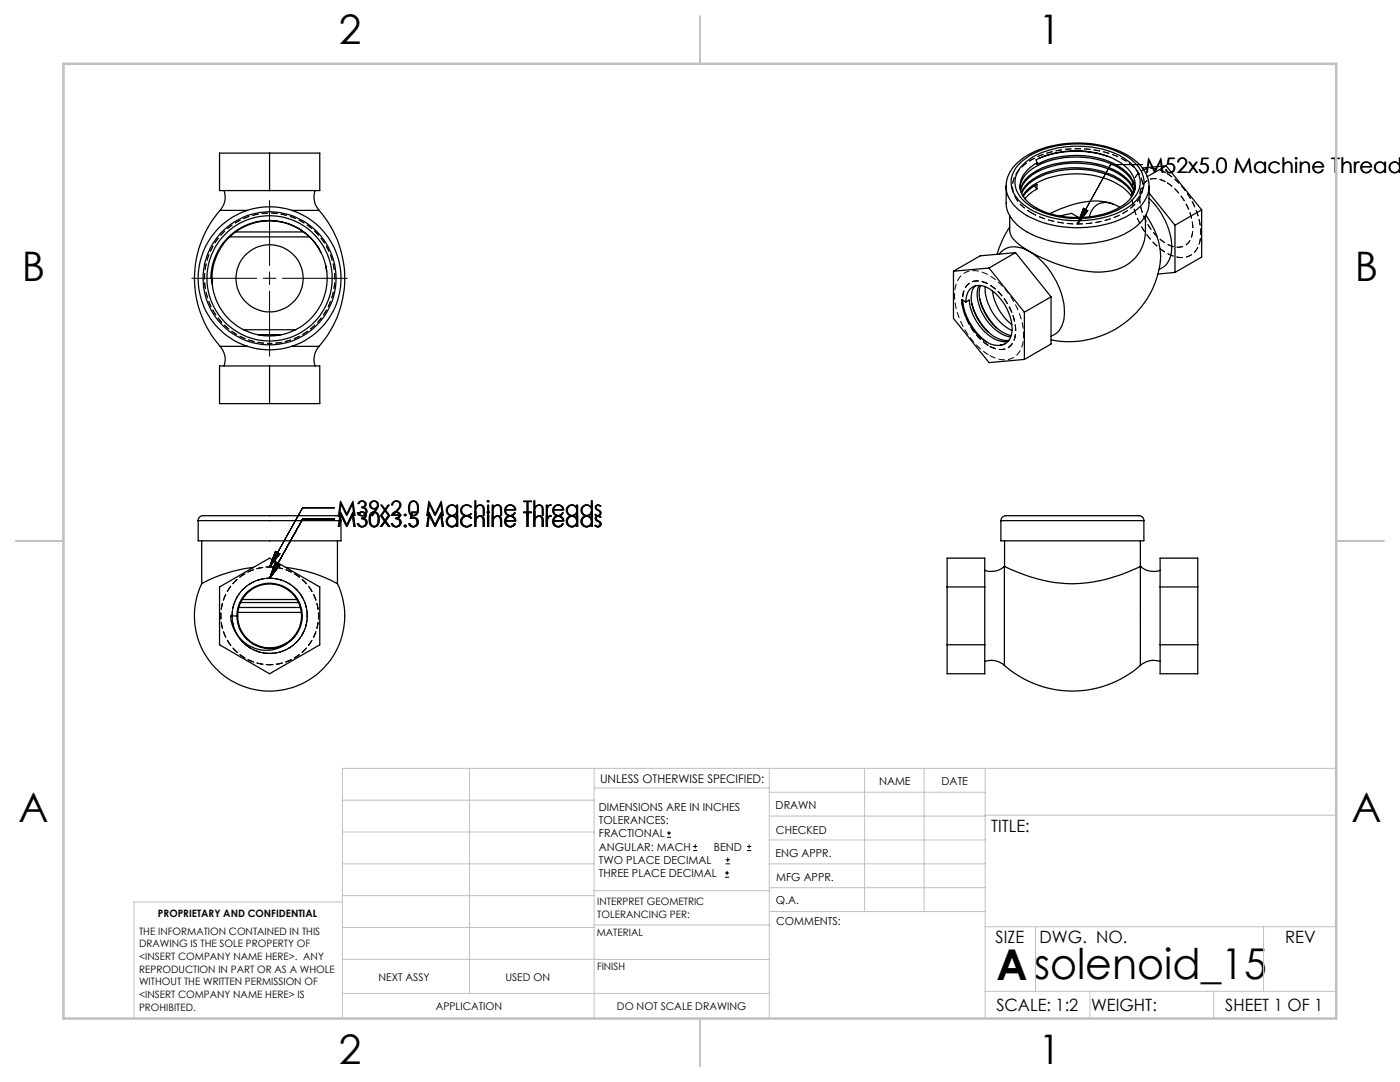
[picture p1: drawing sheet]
<svg xmlns="http://www.w3.org/2000/svg" width="279mm" height="216mm" viewBox="0 0 279 216" stroke-linecap="round" stroke-linejoin="round" font-family="sans-serif">
<g fill="none" stroke="#000" stroke-width=".2">
<path d="M228 32.8h-6.3l-6.6 11.9M38.3 55.5h13M52.5 55.5h2.6M53.8 40v13M53.8 54.3v2.5M53.8 58.1v13M56.3 55.5h13M216.2 41.6l.9 .5-2 2.6zM55 110l.8 .5-2 2.6zM55 112.3l.8 .4-2 2.7zM66.7 101.3h-6.3l-6.6 11.8M66.7 103.6h-6.3l-6.6 11.8"/>
<path d="M133.1 167.1h.8M133.1 166.2h.8M133.5 165.8v.9M138.3 169.7h.8M138.3 168.9h.8M138.7 168.5v.8M144.7 175h.8M144.7 174.2h.8M144.8 172.4h.9M144.8 171.6h.9M145.1 173.8v.8M145.2 171.1v.9"/>
<path d="M149.1 169.7h.8M149.1 168.9h.8M149.5 168.5v.8"/>
</g>
<path d="M53.8 113.1a9.7 9.7 0 0 0-8.6 14.4 9.7 9.7 0 0 0 16.7 .8 9.7 9.7 0 0 0-7.2-15.1l-.9-.1M53.8 132.6a9.7 9.7 0 0 1-8.6-14.3 9.7 9.7 0 0 1 16.7-.8 9.7 9.7 0 0 1-7.2 15.1h-.9" fill="none" stroke="#000" stroke-width=".2" stroke-dasharray="1.3 .6" stroke-dashoffset=".5" stroke-linecap="butt"/>
<path d="M232.7 34.5a4.4 4.4 0 0 0-5.6 .1 7.5 7.5 0 0 0-.7 7.2 14.4 14.4 0 0 0 7.6 9.2 3.8 3.8 0 0 0 5.6-3.3 14.8 14.8 0 0 0-6.9-13.2M197.4 70.9a14.8 14.8 0 0 1-6.8-13.2 3.9 3.9 0 0 1 5.9-3.2 14.6 14.6 0 0 1 7.7 13.6 3.9 3.9 0 0 1-5.9 3.2l-.9-.4M53.8 115.4a7.5 7.5 0 0 0-6.5 11.1 7.5 7.5 0 0 0 12.9 .4 7.5 7.5 0 0 0-6-11.5h-.4M53.8 130.4a7.5 7.5 0 0 1-6.5-11.2 7.5 7.5 0 0 1 12.9-.3 7.5 7.5 0 0 1-6 11.5h-.4" fill="none" stroke="#000" stroke-width=".2" stroke-dasharray="1.3 .6" stroke-dashoffset="-.1" stroke-linecap="butt"/>
<path d="M232.7 36.4a3.2 3.2 0 0 0-4.7 .5 7.8 7.8 0 0 0 .7 7.3 9 9 0 0 0 6.1 5.1 2.98 2.98 0 0 0 3.2-3.2 11.6 11.6 0 0 0-5.3-9.7M197.4 69a11.3 11.3 0 0 1-5.2-10.3 2.98 2.98 0 0 1 4.5-2.3 11.1 11.1 0 0 1 5.9 10.8 2.99 2.99 0 0 1-4.7 2.1l-.5-.3" fill="none" stroke="#000" stroke-width=".2" stroke-dasharray="1.3 .6" stroke-dashoffset="-.2" stroke-linecap="butt"/>
<path d="M205.9 42.5a6.4 6.4 0 0 1-3.8-5.6 7.1 7.1 0 0 1 4.5-5.4 20.2 20.2 0 0 1 18.4 .8 5.5 5.5 0 0 1 2.8 6.3 9.4 9.4 0 0 1-6.4 5.1 20.6 20.6 0 0 1-15.5-1.2" fill="none" stroke="#000" stroke-width=".2" stroke-dasharray="1.3 .6" stroke-dashoffset=".2" stroke-linecap="butt"/>
<path d="M53.8 68.5a13 13 0 0 1-11.4-19.2 13 13 0 0 1 22.3-.9 13 13 0 0 1-9.9 20.1h-1" fill="none" stroke="#000" stroke-width=".2" stroke-dasharray="1.3 .6" stroke-dashoffset=".8" stroke-linecap="butt"/>
<g fill="none" stroke="#c0c0c0" stroke-width=".2">
<path d="M68.3 159.7h50.3M93.7 153.3v44.9M118.6 153.3v49.9M118.6 157.2h34.9M153.5 153.3v49.9M153.5 158.1h43.1M172.5 153.3v28.6M184.4 153.3v28.6M196.6 153.3v49.9M266.7 153.3h-198.4v49.9M68.3 178.7h50.3M68.3 172.4h50.3"/>
<path d="M68.3 166h50.3M68.3 180h-41.6v23.2M118.6 177.7h35M153.5 167.6h43.1M153.5 162.8h43.1M153.5 172.4h43.1M153.5 177.1h43.1M196.6 162.7h70.1M68.3 198.2h85.2M68.3 191.4l85.2 .1M68.3 185.1h50.3M118.6 184.6h35"/>
<path d="M153.6 181.9h43M196.6 197.8h70.1M196.6 184.9h70.1M206.7 184.9v12.9M217.5 197.8v5.4M242.2 197.8v5.4M252.2 184.9v12.9"/>
</g>
<path d="M139.7 3.2v9.5M3.1 107.9h9.6M266.7 107.9h9.5M139.7 203.2v9.6" fill="none" stroke="#c0c0c0" stroke-width=".25"/>
<path d="M12.7 12.7h254v190.5h-254z" fill="none" stroke="#c0c0c0" stroke-width=".5"/>
<path d="M55 110l.8 .5-2 2.6zM55 112.3l.8 .4-2 2.7zM55 112.3l.8 .4-2 2.7zM55 112.3l.8 .4-2 2.7zM55 112.3l.8 .4-2 2.7zM55 110l.8 .5-2 2.6zM55 110l.8 .5-2 2.6zM55 112.3l.8 .4-2 2.7zM216.2 41.6l.9 .5-2 2.6zM216.2 41.6l.9 .5-2 2.6z" fill="#000"/>
<g fill="none" stroke="#000" stroke-width=".25">
<path d="M43.8 30.6h20v7.4h-20zM44.7 38a3.9 3.9 0 0 1-.8 4M53.8 30.6v7.4M62.9 38a4.2 4.2 0 0 0 .8 4M200.8 37.1a7 7 0 0 1 3.5-5.7 21.5 21.5 0 0 1 17.8-1.7 10.7 10.7 0 0 1 6.9 5.5l.2 1 .1 1M200.8 37.1v3.4a7.1 7.1 0 0 0 4.2 5.8 22.3 22.3 0 0 0 20.6-.3 7 7 0 0 0 3.7-5.5v-3.3M200.8 37.2a7.2 7.2 0 0 0 4.2 5.8 22.2 22.2 0 0 0 20.6-.2 6.8 6.8 0 0 0 3.7-5.6M203.6 37.5a5.2 5.2 0 0 1 3.3-4.4 17.6 17.6 0 0 1 17.1 .9 5.7 5.7 0 0 1 2.5 3.7M203.6 32.5a16 16 0 0 1 10.4-3.7 17.5 17.5 0 0 1 12.2 3.4 5.1 5.1 0 0 1 .1 8.3 17.4 17.4 0 0 1-12.1 3.5 16.2 16.2 0 0 1-10.9-4 5 5 0 0 1 .3-7.5zM203.6 37.9a5.8 5.8 0 0 1 3.3-3.9 17.6 17.6 0 0 1 17.1 .9 6 6 0 0 1 2.4 3.3M203.7 38a7.3 7.3 0 0 1 5.2-4.5 18.4 18.4 0 0 1 14.3 1.1 6.1 6.1 0 0 1 3.1 3.7M203.8 38.5a5.9 5.9 0 0 1 3.1-3.2 17.9 17.9 0 0 1 16.3 .3 7.3 7.3 0 0 1 3 3.1"/>
<path d="M203.9 38.6a8.7 8.7 0 0 1 6.2-4.2 17.4 17.4 0 0 1 13.9 2 5.8 5.8 0 0 1 2.1 2.5M204.1 39.1a8.9 8.9 0 0 1 6-3.8 17.4 17.4 0 0 1 13.9 2.1l1.4 1.3 .4 .6M204.2 32.9a15.2 15.2 0 0 1 10.7-3.7 15.6 15.6 0 0 1 11.3 3.9 4.8 4.8 0 0 1-.6 7.2 17.4 17.4 0 0 1-13.4 3.1 12.4 12.4 0 0 1-8.9-4.5 4.6 4.6 0 0 1 .9-6zM206.4 37.1l.5 .6M206.8 31.9a17.9 17.9 0 0 1 17.2 .8 5.1 5.1 0 0 1 2.4 5.3 7 7 0 0 1-4.4 4.1 18.3 18.3 0 0 1-16-1.1 4.4 4.4 0 0 1-2.3-4.8 6.8 6.8 0 0 1 3.2-3.8zM206.9 32.5v.3a17.6 17.6 0 0 1 17.1 .9 5.7 5.7 0 0 1 2.5 3.9M206.9 37.7a7.8 7.8 0 0 0-2.4 2M206.9 37.7v-.9a7.3 7.3 0 0 0-2.7 2.4M221.3 31.3a19.9 19.9 0 0 0-13.8 .2M229.3 39.6a13.8 13.8 0 0 1 4.5 10.7 3.9 3.9 0 0 1-2.4 3.4M229.3 38.5l5.2 6.4M232.7 33.1l-3.7 2.1"/>
<path d="M232.7 33.1l7.1 8.8M232.7 33.1l-4.7 .4M42.3 55.5l.1 1.4M43.9 42a20.5 20.5 0 0 0 0 27.1M43.9 42h5.5M45.3 47.6a11.5 11.5 0 0 1 16.6-.3 11.5 11.5 0 0 1-.3 16.6 11.5 11.5 0 0 1-16.6-.9 12.4 12.4 0 0 1-2.8-7.5h-.1a11.2 11.2 0 0 1 3.2-7.9zM45.8 47.3h16M47 46.3h13.6M58.2 42h5.5M63.7 42a20.5 20.5 0 0 1 0 27.1M64.1 50.5a11.5 11.5 0 0 0-12.9-6.2 11.5 11.5 0 0 0-8.9 11.2M65 53l.2 1.1"/>
<path d="M190.3 54.1v9.4l7.1 8.9 7-.7M192.1 59.9a12.2 12.2 0 0 0 4.8 8.4M194.6 57.1a4 4 0 0 0-.5 4 9.5 9.5 0 0 0 6 6.8h1.2M195.4 57a7 7 0 0 0 1.2 6.4 8.1 8.1 0 0 0 5.1 3.8M195.5 59.6a12.2 12.2 0 0 0 3.4 5.8M195.7 57a8.1 8.1 0 0 0 1.7 6.9 7.3 7.3 0 0 0 4.4 3.1M196.6 57.3a9.7 9.7 0 0 0 5.4 8.6M197.4 53.5l-7.1 .6M197.4 53.5l7 8.8M198 58a10.6 10.6 0 0 0 3.9 6.8M199.4 50.7a3.8 3.8 0 0 1 4.9-1.1 14.9 14.9 0 0 1 8.1 12.7 4.6 4.6 0 0 1-2.6 4.8M201.5 45.3a17.8 17.8 0 0 0-2.5 5.5"/>
<path d="M201.5 43v3.2a6.2 6.2 0 0 0 3.4 3.6 30 30 0 0 0 14.8 4.5 8.5 8.5 0 0 0 8.7-6.3 19.9 19.9 0 0 0 .2-5M202.7 50.4l7.1 8.8M202.7 50.4l-5.3 3.1M202.7 50.4l-7.1 .6-5.3 3.1M209.8 59.2l-5.4 3.1M209.8 59.2v9.5l-5.4 3M211.5 43.1l2.4-.5 1.4 .8M222.1 40.7a3.3 3.3 0 0 0-4.7 2.6M223.4 41.4a10.6 10.6 0 0 0-8.1-.9l-2.9 .9-2.9 1.2M228.7 42.9a14.2 14.2 0 0 1 2.9 9.2M231.6 52.1a18.4 18.4 0 0 1-21.8 15.7M231.6 52.1h.1"/>
<path d="M234.5 44.9v9.5M234.5 54.4l-3.4 .3M239.8 41.9l-5.3 3M239.8 41.9v9.4l-5.3 3.1M43.8 73h20v7.5h-20zM43.9 69.1a4 4 0 0 1 .8 3.9M43.9 69.1h5.5M48.6 65.8h10.4M51.5 66.8h4.6M53.8 73v7.5M58.2 69.1h5.5M63.7 69.1a4 4 0 0 0-.8 3.9"/>
<path d="M192.8 60.3l-.9-.5a11.2 11.2 0 0 0 5.7 8.8 3.7 3.7 0 0 0 2.1 .3M192.8 60.3a2.82 2.82 0 0 1 2.5-3.3 6.6 6.6 0 0 1 4.9 3.3 8.3 8.3 0 0 1 1.5 7 2.36 2.36 0 0 1-2 1.6M192.8 60.3l.6-.4a10 10 0 0 0 5.7 8 3.1 3.1 0 0 0 2.1 .2M193.9 60.5a12.7 12.7 0 0 0 3.4 5.8M200.7 68.5l-1 .4M204.4 62.3v9.4M39.5 103.9a1.19 1.19 0 0 1 1.7-1h25.6a1.02 1.02 0 0 1 1.3 1M39.5 103.9v4h28.6v-4M39.5 103.9h28.6M40.3 116.5a15 15 0 0 0 13.5 21.4 15 15 0 0 0 13.5-21.4M40.3 107.9v8.6M43.8 117.1l10-5.7 10 5.7v11.6l-10 5.7-10-5.7z"/>
<path d="M48.3 119.6h11M50.6 113.2a27.4 27.4 0 0 0-10.3 3.3M57 113.2a27.2 27.2 0 0 1 10.3 3.3M67.3 107.9v8.6M189 111.4h7.5v23h-7.5zM189 117.1h7.5M199.7 103.9a1.22 1.22 0 0 1 1.7-1h25.6a1.04 1.04 0 0 1 1.3 1M199.7 103.9v4h28.6v-4M199.7 103.9h28.6M200.4 113h.1M200.4 113a3.9 3.9 0 0 1-3.9 .8M200.4 113v19.8"/>
<path d="M200.5 113a32.5 32.5 0 0 0 14.5 3.5 32.4 32.4 0 0 0 12.6-3.5M200.5 107.9v5.1M227.6 113h.1M227.6 113a3.9 3.9 0 0 0 3.9 .8M227.6 113v19.8M227.6 107.9v5.1M231.5 111.4h7.5v23h-7.5zM231.5 117.1h7.5M47.3 122.9a6.5 6.5 0 0 1 9.8-5.6 6.5 6.5 0 0 1-.1 11.3M47.3 122.9h-1.2a7.1 7.1 0 0 0 10.9 5.7M47.3 122.9a6.5 6.5 0 0 0 9.7 5.7M47.5 122.2h12.6"/>
<path d="M47.7 121.2h12.2M48 120.2h11.6M189 128.7h7.5M196.5 132a3.9 3.9 0 0 1 3.9 .8M200.4 132.8a20.5 20.5 0 0 0 27.2 0M231.5 132a4 4 0 0 0-3.9 .8M231.5 128.7h7.5"/>
<circle cx="53.8" cy="55.5" r="14.3"/>
<circle cx="53.8" cy="55.5" r="13.3"/>
<circle cx="53.8" cy="55.5" r="12.5"/>
<circle cx="53.8" cy="55.5" r="6.7"/>
<circle cx="53.8" cy="122.9" r="6.4"/>
</g>
<text font-size="8.5" x="198.9" y="195.5">Asolenoid_15</text>
<g font-size="8.1">
<text x="67.6" y="8.9">2</text>
<text x="207.3" y="8.9">1</text>
<text x="4.4" y="56.1">B</text>
<text x="270.4" y="56.1">B</text>
<text x="3.7" y="164.1">A</text>
<text x="269.7" y="164.1">A</text>
<text x="67.6" y="212.4">2</text>
<text x="207.3" y="212.4">1</text>
</g>
<g font-size="4.2">
<text x="228.5" y="34.5">M52x5.0 Machine Threads</text>
<text x="67.3" y="102.9">M39x2.0 Machine Threads</text>
<text x="67.3" y="105.2">M30x3.5 Machine Threads</text>
</g>
<g font-size="3.4">
<text x="197.8" y="166">TITLE:</text>
<text x="198.7" y="188.1">SIZE</text>
<text x="207.5" y="188.1">DWG. NO.</text>
<text x="256.5" y="188.2">REV</text>
<text x="198.8" y="201.7">SCALE: 1:2</text>
<text x="217.7" y="201.8">WEIGHT:</text>
<text x="244.5" y="201.7">SHEET 1 OF 1</text>
</g>
<text font-size="2.4" x="119.8" y="156.2">UNLESS OTHERWISE SPECIFIED:</text>
<g font-size="2.2">
<text x="119.5" y="161.8">DIMENSIONS ARE IN INCHES</text>
<text x="154.8" y="161.4">DRAWN</text>
<text x="175.4" y="156.6">NAME</text>
<text x="187.9" y="156.7">DATE</text>
<text x="119.5" y="164.4">TOLERANCES:</text>
<text x="119.5" y="167.1">FRACTIONAL</text>
<text x="154.9" y="166.3">CHECKED</text>
<text x="119.5" y="169.7">ANGULAR: MACH</text>
<text x="119.5" y="172.4">TWO PLACE DECIMAL</text>
<text x="142.5" y="169.7">BEND</text>
<text x="154.8" y="171">ENG APPR.</text>
<text x="119.5" y="175">THREE PLACE DECIMAL</text>
<text x="154.9" y="175.7">MFG APPR.</text>
<text x="154.9" y="180.4">Q.A.</text>
<text x="154.9" y="184.6">COMMENTS:</text>
</g>
<g font-size="2.1">
<text x="75.5" y="195.7">NEXT ASSY</text>
<text x="100.9" y="195.7">USED ON</text>
<text x="86.9" y="201.5">APPLICATION</text>
<text x="123.1" y="201.6">DO NOT SCALE DRAWING</text>
</g>
<g font-size="2">
<text x="31.5" y="182.9">PROPRIETARY AND CONFIDENTIAL</text>
<text x="119.2" y="180.6">INTERPRET GEOMETRIC</text>
<text x="119.2" y="183.1">TOLERANCING PER:</text>
<text x="27.8" y="186.5">THE INFORMATION CONTAINED IN THIS</text>
<text x="27.8" y="189">DRAWING IS THE SOLE PROPERTY OF</text>
<text x="27.8" y="191.6">&lt;INSERT COMPANY NAME HERE&gt;. ANY</text>
<text x="119.1" y="186.7">MATERIAL</text>
<text x="27.8" y="194.1">REPRODUCTION IN PART OR AS A WHOLE</text>
<text x="27.8" y="196.6">WITHOUT THE WRITTEN PERMISSION OF</text>
<text x="119.1" y="193.5">FINISH</text>
<text x="27.8" y="199.1">&lt;INSERT COMPANY NAME HERE&gt; IS</text>
<text x="27.8" y="201.7">PROHIBITED.</text>
</g>
</svg>
